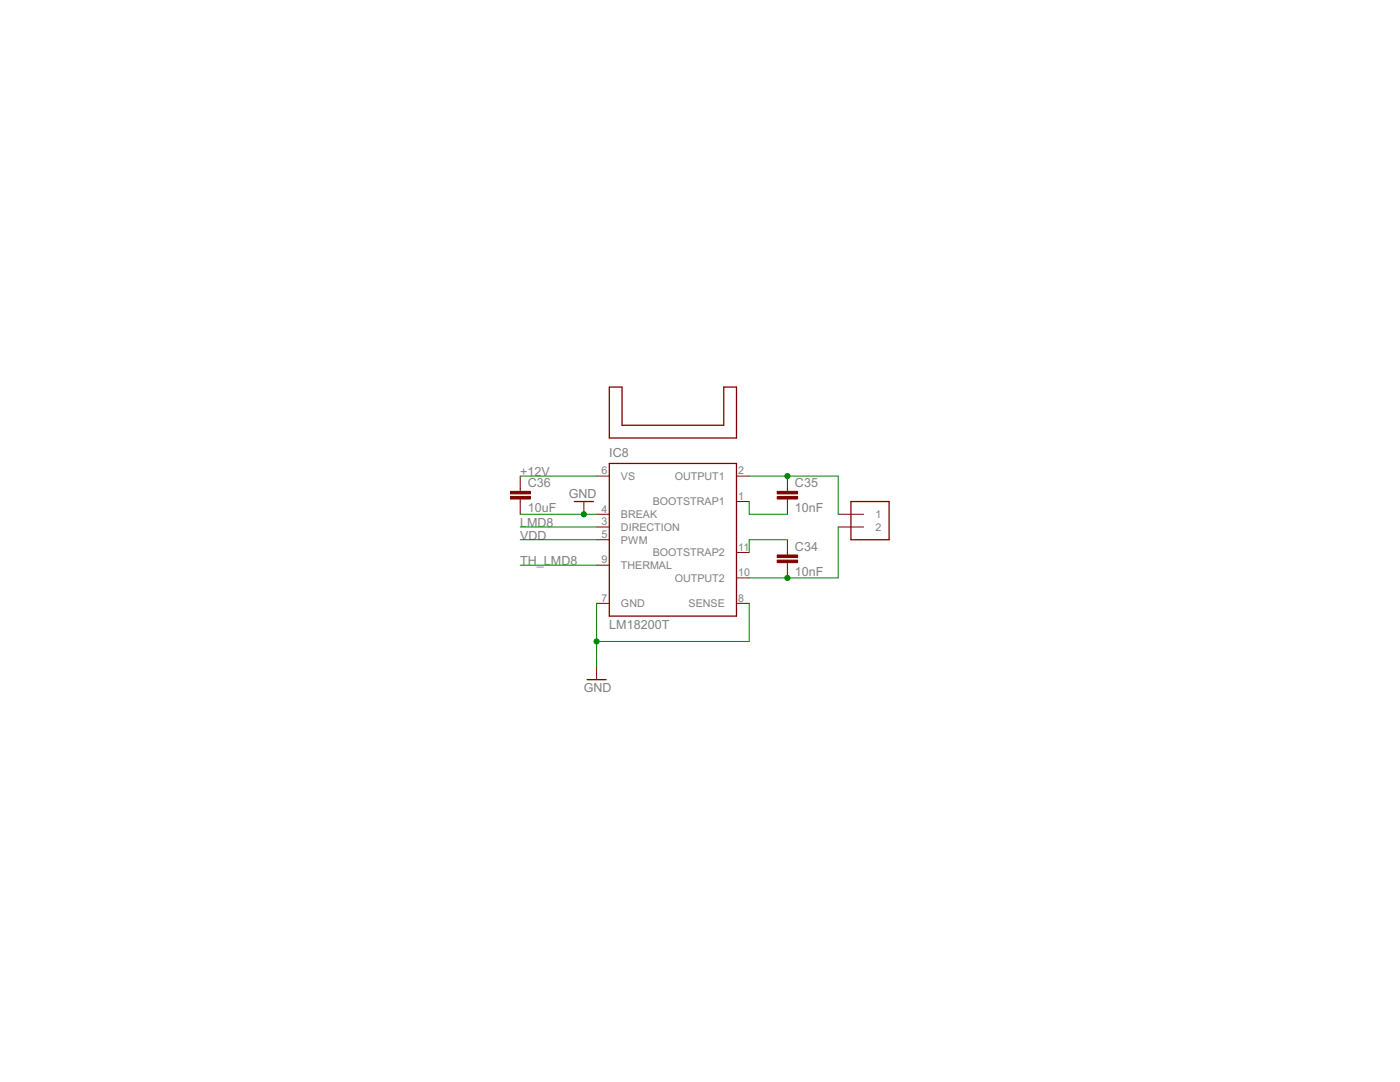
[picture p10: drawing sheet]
<svg xmlns="http://www.w3.org/2000/svg" width="279mm" height="216mm" viewBox="0 0 279 216" stroke-linecap="round" stroke-linejoin="round" font-family="sans-serif">
<path d="M121.6 77.2h2.5v7.7h20.3v-7.7h2.6v10.2h-25.4zM121.6 92.5h25.4v30.4h-25.4zM114.6 100.1h3.8M169.8 100.1h7.6v7.6h-7.6zM117.2 135.6h3.8" fill="none" stroke="#800000" stroke-width=".25"/>
<g fill="none" stroke="#800000" stroke-width=".2">
<path d="M103.8 95v3M103.8 99.6v3M119.1 95h2.5M147 95h2.5M157.1 95v3M157.1 99.6v3M116.5 100.1v2.5M119.1 105.2h2.5M119.1 102.6h2.5M119.1 107.7h2.5M119.1 112.8h2.5M147 100.1h2.5"/>
<path d="M147 110.2h2.5M147 115.3h2.5M157.1 107.7v3M157.1 112.3v3M167.3 105.2h5.1M167.3 102.6h5.1M119.1 120.4h2.5M119.1 133.1v2.5M147 120.4h2.5"/>
</g>
<g fill="#800000" stroke="#800000" stroke-width=".2">
<path d="M155.1 111.8h4.1v.5h-4.1z"/>
<path d="M155.1 110.7h4.1v.6h-4.1z"/>
<path d="M155.1 99.1h4.1v.5h-4.1z"/>
<path d="M155.1 98h4.1v.6h-4.1z"/>
<path d="M101.8 99.1h4.1v.5h-4.1z"/>
<path d="M101.8 98h4.1v.6h-4.1z"/>
</g>
<path d="M103.8 95h15.3M149.5 95h17.8v7.6M103.8 102.6h15.3M103.8 107.7h15.3M103.8 105.2h15.3M103.8 112.8h15.3M149.5 100.1v2.5h7.6M157.1 107.7h-7.6v2.5M167.3 105.2v10.1h-17.8M119.1 120.4v12.7M149.5 120.4v7.6h-30.4" fill="none" stroke="#008000" stroke-width=".2"/>
<g fill="#008000" stroke="#008000" stroke-width=".2">
<circle cx="119.1" cy="128" r=".51"/>
<circle cx="116.5" cy="102.6" r=".51"/>
<circle cx="157.1" cy="95" r=".51"/>
<circle cx="157.1" cy="115.3" r=".51"/>
</g>
<g font-size="2.8" fill="#808080">
<text x="103.8" y="95">+12V</text>
<text x="121.6" y="91.2">IC8</text>
<text x="105.3" y="97.2">C36</text>
<text x="113.5" y="99.3">GND</text>
<text x="158.7" y="97.2">C35</text>
<text x="103.8" y="107.7">VDD</text>
<text x="103.8" y="105.2">LMD8</text>
<text x="105.3" y="102.2">10uF</text>
<text x="158.7" y="102.2">10nF</text>
<text x="103.8" y="112.8">TH_LMD8</text>
<text x="158.7" y="109.9">C34</text>
<text x="158.7" y="114.9">10nF</text>
<text x="121.6" y="125.5">LM18200T</text>
<text x="116.5" y="138.2">GND</text>
</g>
<g font-size="2.4" fill="#808080">
<text x="120.1" y="94.7">6</text>
<text x="123.9" y="95.8">VS</text>
<text x="134.7" y="95.8">OUTPUT1</text>
<text x="147.3" y="94.7">2</text>
<text x="130.3" y="100.8">BOOTSTRAP1</text>
<text x="147.3" y="99.7">1</text>
<text x="120.1" y="104.8">3</text>
<text x="120.1" y="102.3">4</text>
<text x="120.1" y="107.3">5</text>
<text x="123.9" y="105.9">DIRECTION</text>
<text x="123.9" y="103.4">BREAK</text>
<text x="174.7" y="103.4">1</text>
<text x="174.7" y="105.9">2</text>
<text x="120.1" y="112.4">9</text>
<text x="123.9" y="108.5">PWM</text>
<text x="123.9" y="113.5">THERMAL</text>
<text x="130.3" y="111">BOOTSTRAP2</text>
<text x="147.3" y="109.9">11</text>
<text x="134.7" y="116.1">OUTPUT2</text>
<text x="147.3" y="115">10</text>
<text x="120.1" y="120">7</text>
<text x="123.9" y="121.2">GND</text>
<text x="137.4" y="121.2">SENSE</text>
<text x="147.3" y="120">8</text>
</g>
</svg>
